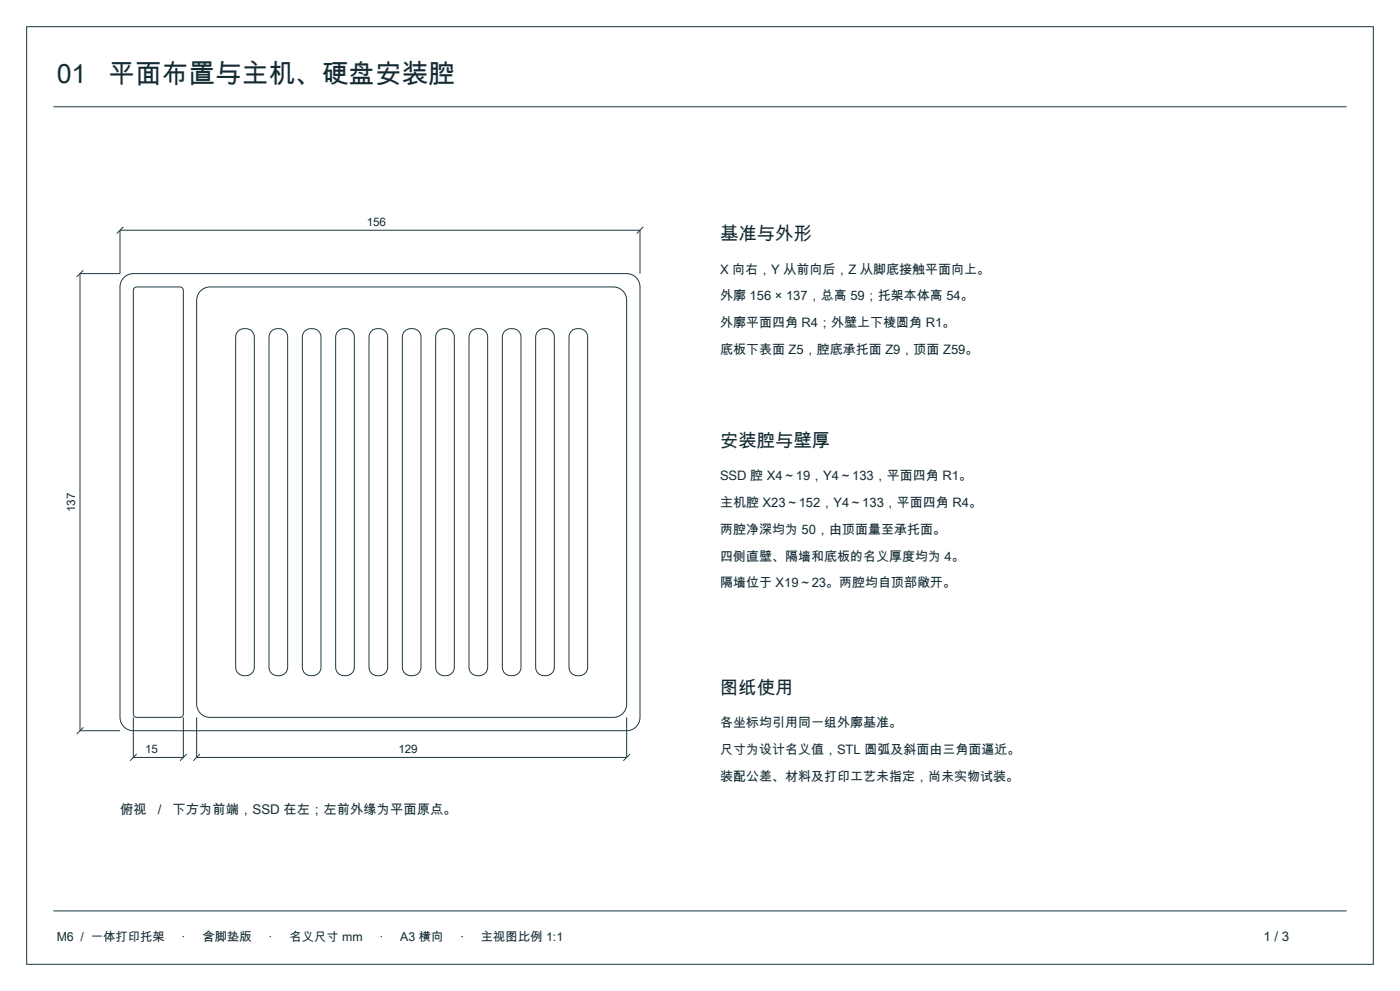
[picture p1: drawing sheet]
<svg xmlns="http://www.w3.org/2000/svg" width="420mm" height="297mm" viewBox="0 0 420 297" stroke-linecap="round" stroke-linejoin="round" font-family="sans-serif">
<g fill="none" stroke="#1a3840" stroke-width=".3">
<path d="M8 8h404v281h-404zM16 32h388M37 68l-2 2M193 68l-2 2M25 81l-2 2M37.2 83.2a4 4 0 0 1 2.8-1.2h148a4 4 0 0 1 4 4v129a4 4 0 0 1-4 4h-148a4 4 0 0 1-4-4v-129a4 4 0 0 1 1.2-2.8zM40.3 86.3l.7-.3h13a1 1 0 0 1 1 1v127a1 1 0 0 1-1 1h-13a1 1 0 0 1-1-1v-127zM60.2 87.2a4 4 0 0 1 2.8-1.2h121a4 4 0 0 1 4 4v121a4 4 0 0 1-4 4h-121a4 4 0 0 1-4-4v-121a4 4 0 0 1 1.2-2.8zM71.2 99.4a2.87 2.87 0 0 1 3.1-.9 2.87 2.87 0 0 1 2 2.5v99a2.82 2.82 0 0 1-2.8 2.5 2.82 2.82 0 0 1-2.8-2.5v-99zM81.2 99.4a2.87 2.87 0 0 1 3.1-.9 2.87 2.87 0 0 1 2 2.5v99a2.82 2.82 0 0 1-2.8 2.5 2.82 2.82 0 0 1-2.8-2.5v-99zM91.2 99.4a2.87 2.87 0 0 1 3.1-.9 2.87 2.87 0 0 1 2 2.5v99a2.82 2.82 0 0 1-2.8 2.5 2.82 2.82 0 0 1-2.8-2.5v-99zM101.2 99.4a2.87 2.87 0 0 1 3.1-.9 2.87 2.87 0 0 1 2 2.5v99a2.82 2.82 0 0 1-2.8 2.5 2.82 2.82 0 0 1-2.8-2.5v-99z"/>
<path d="M111.2 99.4a2.87 2.87 0 0 1 3.1-.9 2.87 2.87 0 0 1 2 2.5v99a2.82 2.82 0 0 1-2.8 2.5 2.82 2.82 0 0 1-2.8-2.5v-99zM121.2 99.4a2.87 2.87 0 0 1 3.1-.9 2.87 2.87 0 0 1 2 2.5v99a2.82 2.82 0 0 1-2.8 2.5 2.82 2.82 0 0 1-2.8-2.5v-99zM131.6 99a2.87 2.87 0 0 1 4.7 2v99a2.82 2.82 0 0 1-2.8 2.5 2.82 2.82 0 0 1-2.8-2.5v-99a2.49 2.49 0 0 1 .9-2zM141.6 99a2.87 2.87 0 0 1 4.7 2v99a2.82 2.82 0 0 1-2.8 2.5 2.82 2.82 0 0 1-2.8-2.5v-99a2.49 2.49 0 0 1 .9-2zM151.2 99.4a2.87 2.87 0 0 1 3.1-.9 2.87 2.87 0 0 1 2 2.5v99a2.82 2.82 0 0 1-2.8 2.5 2.82 2.82 0 0 1-2.8-2.5v-99zM161.2 99.4a2.87 2.87 0 0 1 3.1-.9 2.87 2.87 0 0 1 2 2.5v99a2.82 2.82 0 0 1-2.8 2.5 2.82 2.82 0 0 1-2.8-2.5v-99zM171.6 99a2.87 2.87 0 0 1 4.7 2v99a2.82 2.82 0 0 1-2.8 2.5 2.82 2.82 0 0 1-2.8-2.5v-99a2.49 2.49 0 0 1 .9-2zM192 82v-13h-156v13h-12v137h12M25 218l-2 2M40 215v12h15v-12M59 215v12h129v-12M41 226l-2 2"/>
<path d="M56 226l-2 2M60 226l-2 2M189 226l-2 2M16 273h388"/>
</g>
<g font-size="8" fill="#142b33">
<text x="17" y="25">01</text>
<text x="32.5" y="25">平面布置与主机、硬盘安装腔</text>
</g>
<g font-size="5.5" fill="#142b33">
<text x="216" y="72">基准与外形</text>
<text x="216" y="134">安装腔与壁厚</text>
<text x="216" y="208">图纸使用</text>
</g>
<g font-size="4" fill="#142b33">
<text x="36" y="244">俯视</text>
<text x="47.3" y="244">/</text>
<text x="51.8" y="244">下方为前端，SSD 在左；左前外缘为平面原点。</text>
<text x="379" y="282">1 / 3</text>
</g>
<g font-size="3.9" fill="#142b33">
<text x="216" y="82">X 向右，Y 从前向后，Z 从脚底接触平面向上。</text>
<text x="216" y="90">外廓 156 × 137，总高 59；托架本体高 54。</text>
<text x="216" y="98">外廓平面四角 R4；外壁上下棱圆角 R1。</text>
<text x="216" y="106">底板下表面 Z5，腔底承托面 Z9，顶面 Z59。</text>
<text x="216" y="144">SSD 腔 X4～19，Y4～133，平面四角 R1。</text>
<text x="216" y="152">主机腔 X23～152，Y4～133，平面四角 R4。</text>
<text x="216" y="160">两腔净深均为 50，由顶面量至承托面。</text>
<text x="216" y="168">四侧直壁、隔墙和底板的名义厚度均为 4。</text>
<text x="216" y="176">隔墙位于 X19～23。两腔均自顶部敞开。</text>
<text x="216" y="218">各坐标均引用同一组外廓基准。</text>
<text x="216" y="226">尺寸为设计名义值，STL 圆弧及斜面由三角面逼近。</text>
<text x="216" y="234">装配公差、材料及打印工艺未指定，尚未实物试装。</text>
</g>
<g font-size="3.7" fill="#142b33">
<text x="17" y="282">M6 / 一体打印托架</text>
<text x="54.6" y="282">·</text>
<text x="60.7" y="282">含脚垫版</text>
<text x="80.7" y="282">·</text>
<text x="86.8" y="282">名义尺寸 mm</text>
<text x="113.9" y="282">·</text>
<text x="120.1" y="282">A3 横向</text>
<text x="138.1" y="282">·</text>
<text x="144.3" y="282">主视图比例 1:1</text>
</g>
<g font-size="3.5" fill="#142b33">
<text x="110" y="67.6">156</text>
<text x="22.5" y="153.5" transform="rotate(-90 22.5 153.5)">137</text>
<text x="43.5" y="225.6">15</text>
<text x="119.5" y="225.6">129</text>
</g>
</svg>
